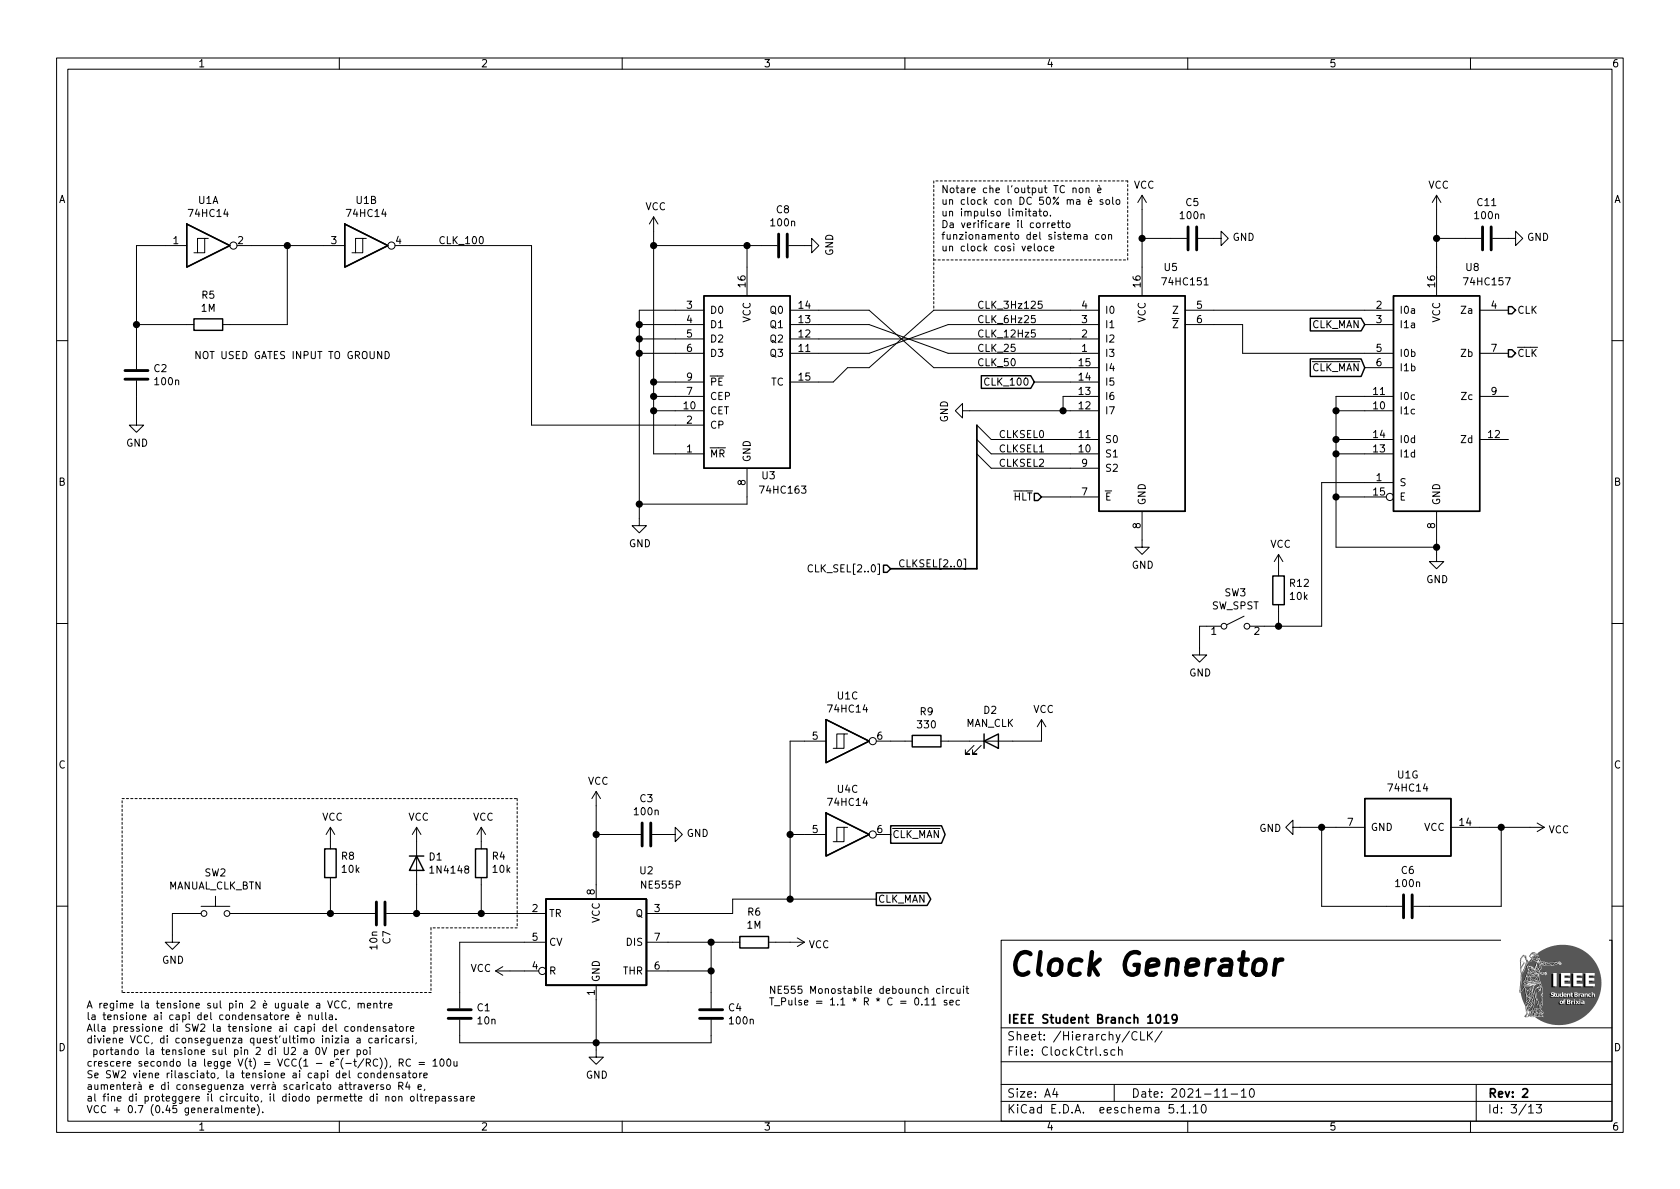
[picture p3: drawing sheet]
EESchema Schematic File Version 4
EELAYER 30 0
EELAYER END
$Descr A4 11693 8268
encoding utf-8
Sheet 3 13
Title "Clock Generator"
Date "2021-11-10"
Rev "2"
Comp "IEEE Student Branch 1019"
Comment1 ""
Comment2 ""
Comment3 ""
Comment4 ""
$EndDescr
$Comp
L 74xx:74HC14 U1
U 1 1
P 1450 1700
F 0 "U1" H 1450 2017 50  0000 C CNN
F 1 "74HC14" H 1450 1926 50  0000 C CNN
F 2 "" H 1450 1700 50  0001 C CNN
F 3 "http://www.ti.com/lit/gpn/sn74HC14" H 1450 1700 50  0001 C CNN
	1    1450 1700
	1    0    0    -1  
$EndComp
$Comp
L Device:R R5
U 1 1
P 1450 2250
F 0 "R5" V 1243 2250 50  0000 C CNN
F 1 "1M" V 1334 2250 50  0000 C CNN
F 2 "" V 1380 2250 50  0001 C CNN
F 3 "~" H 1450 2250 50  0001 C CNN
	1    1450 2250
	0    1    1    0   
$EndComp
$Comp
L Device:C C2
U 1 1
P 950 2600
F 0 "C2" H 1065 2646 50  0000 L CNN
F 1 "100n" H 1065 2555 50  0000 L CNN
F 2 "" H 988 2450 50  0001 C CNN
F 3 "~" H 950 2600 50  0001 C CNN
	1    950  2600
	1    0    0    -1  
$EndComp
$Comp
L power:GND #PWR04
U 1 1
P 950 2900
F 0 "#PWR04" H 950 2650 50  0001 C CNN
F 1 "GND" H 955 2727 50  0000 C CNN
F 2 "" H 950 2900 50  0001 C CNN
F 3 "" H 950 2900 50  0001 C CNN
	1    950  2900
	1    0    0    -1  
$EndComp
Wire Wire Line
	1150 1700 950  1700
Wire Wire Line
	950  1700 950  2250
Wire Wire Line
	1300 2250 950  2250
Connection ~ 950  2250
Wire Wire Line
	950  2250 950  2450
Wire Wire Line
	1600 2250 2000 2250
Wire Wire Line
	950  2750 950  2900
Text Label 3050 1700 0    50   ~ 0
CLK_100
$Comp
L Timer:NE555P U2
U 1 1
P 4150 6550
F 0 "U2" H 4500 7050 50  0000 C CNN
F 1 "NE555P" H 4600 6950 50  0000 C CNN
F 2 "Package_DIP:DIP-8_W7.62mm" H 4800 6150 50  0001 C CNN
F 3 "http://www.ti.com/lit/ds/symlink/ne555.pdf" H 5000 6150 50  0001 C CNN
	1    4150 6550
	1    0    0    -1  
$EndComp
$Comp
L power:VCC #PWR07
U 1 1
P 4150 5600
F 0 "#PWR07" H 4150 5450 50  0001 C CNN
F 1 "VCC" H 4165 5773 50  0000 C CNN
F 2 "" H 4150 5600 50  0001 C CNN
F 3 "" H 4150 5600 50  0001 C CNN
	1    4150 5600
	1    0    0    -1  
$EndComp
$Comp
L power:GND #PWR08
U 1 1
P 4150 7300
F 0 "#PWR08" H 4150 7050 50  0001 C CNN
F 1 "GND" H 4155 7127 50  0000 C CNN
F 2 "" H 4150 7300 50  0001 C CNN
F 3 "" H 4150 7300 50  0001 C CNN
	1    4150 7300
	1    0    0    -1  
$EndComp
$Comp
L Device:R R6
U 1 1
P 5250 6550
F 0 "R6" V 5457 6550 50  0000 C CNN
F 1 "1M" V 5366 6550 50  0000 C CNN
F 2 "" V 5180 6550 50  0001 C CNN
F 3 "~" H 5250 6550 50  0001 C CNN
	1    5250 6550
	0    -1   -1   0   
$EndComp
$Comp
L power:VCC #PWR010
U 1 1
P 5500 6550
F 0 "#PWR010" H 5500 6400 50  0001 C CNN
F 1 "VCC" V 5515 6678 50  0000 L CNN
F 2 "" H 5500 6550 50  0001 C CNN
F 3 "" H 5500 6550 50  0001 C CNN
	1    5500 6550
	0    1    1    0   
$EndComp
Wire Wire Line
	4650 6550 4950 6550
Connection ~ 4950 6550
Wire Wire Line
	4950 6550 5100 6550
Wire Wire Line
	4650 6750 4950 6750
Connection ~ 4950 6750
Wire Wire Line
	4950 6750 4950 6550
Wire Wire Line
	5400 6550 5500 6550
Wire Wire Line
	4150 6950 4150 7250
Wire Wire Line
	4950 7200 4950 7250
Wire Wire Line
	4950 7250 4150 7250
Connection ~ 4150 7250
Wire Wire Line
	4150 7250 4150 7300
Wire Wire Line
	4950 6900 4950 6750
$Comp
L Device:C C4
U 1 1
P 4950 7050
F 0 "C4" H 5065 7096 50  0000 L CNN
F 1 "100n" H 5065 7005 50  0000 L CNN
F 2 "" H 4988 6900 50  0001 C CNN
F 3 "~" H 4950 7050 50  0001 C CNN
	1    4950 7050
	1    0    0    -1  
$EndComp
Wire Wire Line
	4650 6350 5100 6350
Wire Wire Line
	5100 6350 5100 6250
Wire Wire Line
	5100 6250 5500 6250
Text GLabel 6100 6250 2    50   Output ~ 0
CLK_MAN
$Comp
L Device:C C1
U 1 1
P 3200 7050
F 0 "C1" H 3315 7096 50  0000 L CNN
F 1 "10n" H 3315 7005 50  0000 L CNN
F 2 "" H 3238 6900 50  0001 C CNN
F 3 "~" H 3200 7050 50  0001 C CNN
	1    3200 7050
	1    0    0    -1  
$EndComp
Wire Wire Line
	3200 7200 3200 7250
Wire Wire Line
	3200 7250 4150 7250
Wire Wire Line
	3200 6900 3200 6550
Wire Wire Line
	3200 6550 3650 6550
$Comp
L power:VCC #PWR06
U 1 1
P 3550 6750
F 0 "#PWR06" H 3550 6600 50  0001 C CNN
F 1 "VCC" V 3565 6877 50  0000 L CNN
F 2 "" H 3550 6750 50  0001 C CNN
F 3 "" H 3550 6750 50  0001 C CNN
	1    3550 6750
	0    -1   -1   0   
$EndComp
Wire Wire Line
	3550 6750 3650 6750
$Comp
L Device:R R4
U 1 1
P 3350 6000
F 0 "R4" H 3280 5954 50  0000 R CNN
F 1 "10k" H 3280 6045 50  0000 R CNN
F 2 "" V 3280 6000 50  0001 C CNN
F 3 "~" H 3350 6000 50  0001 C CNN
	1    3350 6000
	-1   0    0    1   
$EndComp
$Comp
L power:VCC #PWR05
U 1 1
P 3350 5850
F 0 "#PWR05" H 3350 5700 50  0001 C CNN
F 1 "VCC" H 3365 6023 50  0000 C CNN
F 2 "" H 3350 5850 50  0001 C CNN
F 3 "" H 3350 5850 50  0001 C CNN
	1    3350 5850
	1    0    0    -1  
$EndComp
$Comp
L Switch:SW_Push SW2
U 1 1
P 1500 6350
F 0 "SW2" H 1500 6635 50  0000 C CNN
F 1 "MANUAL_CLK_BTN" H 1500 6544 50  0000 C CNN
F 2 "" H 1500 6550 50  0001 C CNN
F 3 "~" H 1500 6550 50  0001 C CNN
	1    1500 6350
	1    0    0    -1  
$EndComp
$Comp
L power:GND #PWR03
U 1 1
P 1200 6500
F 0 "#PWR03" H 1200 6250 50  0001 C CNN
F 1 "GND" H 1205 6327 50  0000 C CNN
F 2 "" H 1200 6500 50  0001 C CNN
F 3 "" H 1200 6500 50  0001 C CNN
	1    1200 6500
	1    0    0    -1  
$EndComp
Wire Wire Line
	1200 6500 1200 6350
Wire Wire Line
	1200 6350 1300 6350
$Comp
L Device:C C3
U 1 1
P 4500 5800
F 0 "C3" V 4248 5800 50  0000 C CNN
F 1 "100n" V 4339 5800 50  0000 C CNN
F 2 "" H 4538 5650 50  0001 C CNN
F 3 "~" H 4500 5800 50  0001 C CNN
	1    4500 5800
	0    1    1    0   
$EndComp
$Comp
L power:GND #PWR09
U 1 1
P 4650 5800
F 0 "#PWR09" H 4650 5550 50  0001 C CNN
F 1 "GND" V 4655 5672 50  0000 R CNN
F 2 "" H 4650 5800 50  0001 C CNN
F 3 "" H 4650 5800 50  0001 C CNN
	1    4650 5800
	0    -1   -1   0   
$EndComp
Text Notes 5350 7000 0    50   ~ 0
NE555 Monostabile debounch circuit\nT_Pulse = 1.1 * R * C = 0.11 sec
$Comp
L power:VCC #PWR012
U 1 1
P 7950 1450
F 0 "#PWR012" H 7950 1300 50  0001 C CNN
F 1 "VCC" H 7965 1623 50  0000 C CNN
F 2 "" H 7950 1450 50  0001 C CNN
F 3 "" H 7950 1450 50  0001 C CNN
	1    7950 1450
	1    0    0    -1  
$EndComp
$Comp
L Device:C C5
U 1 1
P 8300 1650
F 0 "C5" V 8048 1650 50  0000 C CNN
F 1 "100n" V 8139 1650 50  0000 C CNN
F 2 "" H 8338 1500 50  0001 C CNN
F 3 "~" H 8300 1650 50  0001 C CNN
	1    8300 1650
	0    1    1    0   
$EndComp
Wire Wire Line
	7950 1450 7950 1650
Wire Wire Line
	8150 1650 7950 1650
$Comp
L power:GND #PWR014
U 1 1
P 8450 1650
F 0 "#PWR014" H 8450 1400 50  0001 C CNN
F 1 "GND" V 8455 1522 50  0000 R CNN
F 2 "" H 8450 1650 50  0001 C CNN
F 3 "" H 8450 1650 50  0001 C CNN
	1    8450 1650
	0    -1   -1   0   
$EndComp
$Comp
L power:GND #PWR013
U 1 1
P 7950 3750
F 0 "#PWR013" H 7950 3500 50  0001 C CNN
F 1 "GND" H 7955 3577 50  0000 C CNN
F 2 "" H 7950 3750 50  0001 C CNN
F 3 "" H 7950 3750 50  0001 C CNN
	1    7950 3750
	1    0    0    -1  
$EndComp
Text Notes 1350 2500 0    50   ~ 0
NOT USED GATES INPUT TO GROUND\n
$Comp
L 74xx:74HC14 U1
U 2 1
P 2550 1700
F 0 "U1" H 2550 2017 50  0000 C CNN
F 1 "74HC14" H 2550 1926 50  0000 C CNN
F 2 "" H 2550 1700 50  0001 C CNN
F 3 "http://www.ti.com/lit/gpn/sn74HC14" H 2550 1700 50  0001 C CNN
	2    2550 1700
	1    0    0    -1  
$EndComp
Wire Wire Line
	1750 1700 2000 1700
Wire Wire Line
	2000 2250 2000 1700
Connection ~ 2000 1700
Wire Wire Line
	2000 1700 2250 1700
Text HLabel 6200 3950 0    50   Input ~ 0
CLK_SEL[2..0]
Entry Wire Line
	6800 2950 6900 3050
Entry Wire Line
	6800 3050 6900 3150
Entry Wire Line
	6800 3150 6900 3250
Wire Wire Line
	6900 3050 7450 3050
Wire Wire Line
	7450 3150 6900 3150
Wire Wire Line
	6900 3250 7450 3250
Text Label 6250 3950 0    50   ~ 0
CLKSEL[2..0]
Text Label 6950 3050 0    50   ~ 0
CLKSEL0
Text Label 6950 3150 0    50   ~ 0
CLKSEL1
Text Label 6950 3250 0    50   ~ 0
CLKSEL2
$Comp
L Device:C C7
U 1 1
P 2650 6350
F 0 "C7" H 2765 6396 50  0000 L CNN
F 1 "10n" H 2765 6305 50  0000 L CNN
F 2 "" H 2688 6200 50  0001 C CNN
F 3 "~" H 2650 6350 50  0001 C CNN
	1    2650 6350
	0    1    1    0   
$EndComp
$Comp
L Device:R R8
U 1 1
P 2300 6000
F 0 "R8" H 2230 5954 50  0000 R CNN
F 1 "10k" H 2230 6045 50  0000 R CNN
F 2 "" V 2230 6000 50  0001 C CNN
F 3 "~" H 2300 6000 50  0001 C CNN
	1    2300 6000
	-1   0    0    1   
$EndComp
$Comp
L power:VCC #PWR011
U 1 1
P 2300 5850
F 0 "#PWR011" H 2300 5700 50  0001 C CNN
F 1 "VCC" H 2315 6023 50  0000 C CNN
F 2 "" H 2300 5850 50  0001 C CNN
F 3 "" H 2300 5850 50  0001 C CNN
	1    2300 5850
	1    0    0    -1  
$EndComp
Wire Wire Line
	2300 6150 2300 6350
Connection ~ 2300 6350
Wire Wire Line
	2300 6350 1700 6350
Wire Wire Line
	2300 6350 2500 6350
$Comp
L Diode:1N4148 D1
U 1 1
P 2900 6000
F 0 "D1" V 2854 6080 50  0000 L CNN
F 1 "1N4148" V 2945 6080 50  0000 L CNN
F 2 "Diode_THT:D_DO-35_SOD27_P7.62mm_Horizontal" H 2900 5825 50  0001 C CNN
F 3 "https://assets.nexperia.com/documents/data-sheet/1N4148_1N4448.pdf" H 2900 6000 50  0001 C CNN
	1    2900 6000
	0    1    1    0   
$EndComp
$Comp
L power:VCC #PWR017
U 1 1
P 2900 5850
F 0 "#PWR017" H 2900 5700 50  0001 C CNN
F 1 "VCC" H 2915 6023 50  0000 C CNN
F 2 "" H 2900 5850 50  0001 C CNN
F 3 "" H 2900 5850 50  0001 C CNN
	1    2900 5850
	1    0    0    -1  
$EndComp
Wire Notes Line
	850  5550 3600 5550
Wire Notes Line
	3600 5550 3600 6450
Wire Notes Line
	3600 6450 3000 6450
Wire Notes Line
	3000 6450 3000 6900
Wire Notes Line
	3000 6900 850  6900
Wire Notes Line
	850  6900 850  5550
Wire Wire Line
	2800 6350 2900 6350
Wire Wire Line
	3350 6150 3350 6350
Connection ~ 3350 6350
Wire Wire Line
	3350 6350 3650 6350
Wire Wire Line
	2900 6150 2900 6350
Connection ~ 2900 6350
Wire Wire Line
	2900 6350 3350 6350
Text Notes 600  7750 0    50   ~ 0
A regime la tensione sul pin 2 è uguale a VCC, mentre\nla tensione ai capi del condensatore è nulla.\nAlla pressione di SW2 la tensione ai capi del condensatore\ndiviene VCC, di conseguenza quest'ultimo inizia a caricarsi,\n portando la tensione sul pin 2 di U2 a 0V per poi \ncrescere secondo la legge V(t) = VCC(1 - e^(-t/RC)), RC = 100u\nSe SW2 viene rilasciato, la tensione ai capi del condensatore \naumenterà e di conseguenza verrà scaricato attraverso R4 e,\nal fine di proteggere il circuito, il diodo permette di non oltrepassare \nVCC + 0.7 (0.45 generalmente).
$Comp
L 74xx:74LS163 U3
U 1 1
P 5200 2650
F 0 "U3" H 5350 2000 50  0000 C CNN
F 1 "74HC163" H 5450 1900 50  0000 C CNN
F 2 "" H 5200 2650 50  0001 C CNN
F 3 "http://www.ti.com/lit/gpn/sn74LS163" H 5200 2650 50  0001 C CNN
	1    5200 2650
	1    0    0    -1  
$EndComp
$Comp
L power:GND #PWR018
U 1 1
P 4450 3600
F 0 "#PWR018" H 4450 3350 50  0001 C CNN
F 1 "GND" H 4455 3427 50  0000 C CNN
F 2 "" H 4450 3600 50  0001 C CNN
F 3 "" H 4450 3600 50  0001 C CNN
	1    4450 3600
	1    0    0    -1  
$EndComp
Wire Wire Line
	4450 2150 4700 2150
Wire Wire Line
	4700 2250 4450 2250
Connection ~ 4450 2250
Wire Wire Line
	4450 2250 4450 2150
Wire Wire Line
	4700 2350 4450 2350
Connection ~ 4450 2350
Wire Wire Line
	4450 2350 4450 2250
Wire Wire Line
	4700 2450 4450 2450
Connection ~ 4450 2450
Wire Wire Line
	4450 2450 4450 2350
Wire Wire Line
	4450 2450 4450 3500
Wire Wire Line
	5200 3450 5200 3500
Wire Wire Line
	5200 3500 4450 3500
Connection ~ 4450 3500
Wire Wire Line
	4450 3500 4450 3600
Wire Wire Line
	4150 6150 4150 5800
Wire Wire Line
	4350 5800 4150 5800
Connection ~ 4150 5800
Wire Wire Line
	4150 5800 4150 5600
$Comp
L power:VCC #PWR019
U 1 1
P 4550 1600
F 0 "#PWR019" H 4550 1450 50  0001 C CNN
F 1 "VCC" H 4565 1773 50  0000 C CNN
F 2 "" H 4550 1600 50  0001 C CNN
F 3 "" H 4550 1600 50  0001 C CNN
	1    4550 1600
	1    0    0    -1  
$EndComp
$Comp
L Device:C C8
U 1 1
P 5450 1700
F 0 "C8" V 5198 1700 50  0000 C CNN
F 1 "100n" V 5289 1700 50  0000 C CNN
F 2 "" H 5488 1550 50  0001 C CNN
F 3 "~" H 5450 1700 50  0001 C CNN
	1    5450 1700
	0    1    1    0   
$EndComp
$Comp
L power:GND #PWR020
U 1 1
P 5600 1700
F 0 "#PWR020" H 5600 1450 50  0001 C CNN
F 1 "GND" H 5605 1527 50  0000 C CNN
F 2 "" H 5600 1700 50  0001 C CNN
F 3 "" H 5600 1700 50  0001 C CNN
	1    5600 1700
	0    -1   -1   0   
$EndComp
Wire Wire Line
	5300 1700 5200 1700
Wire Wire Line
	4550 1700 4550 1600
Wire Wire Line
	5200 1850 5200 1700
Connection ~ 5200 1700
Wire Wire Line
	5200 1700 4550 1700
Wire Wire Line
	4700 2650 4550 2650
Wire Wire Line
	4550 2650 4550 1700
Connection ~ 4550 1700
Wire Wire Line
	4700 2750 4550 2750
Wire Wire Line
	4550 2750 4550 2650
Connection ~ 4550 2650
Wire Wire Line
	4700 2850 4550 2850
Wire Wire Line
	4550 2850 4550 2750
Connection ~ 4550 2750
Wire Wire Line
	4700 2950 3700 2950
Wire Wire Line
	3700 2950 3700 1700
Wire Wire Line
	3700 1700 2850 1700
Wire Wire Line
	4700 3150 4550 3150
Wire Wire Line
	4550 3150 4550 2850
Connection ~ 4550 2850
$Comp
L 74xx:74LS151 U5
U 1 1
P 7950 2750
F 0 "U5" H 8150 3650 50  0000 C CNN
F 1 "74HC151" H 8250 3550 50  0000 C CNN
F 2 "" H 7950 2750 50  0001 C CNN
F 3 "http://www.ti.com/lit/gpn/sn74LS151" H 7950 2750 50  0001 C CNN
	1    7950 2750
	1    0    0    -1  
$EndComp
Text HLabel 7250 3450 0    50   Input ~ 0
~HLT
Wire Bus Line
	6200 3950 6800 3950
Wire Wire Line
	7250 3450 7450 3450
Wire Wire Line
	6050 2150 5700 2150
$Comp
L power:GND #PWR021
U 1 1
P 6750 2850
F 0 "#PWR021" H 6750 2600 50  0001 C CNN
F 1 "GND" H 6755 2677 50  0000 C CNN
F 2 "" H 6750 2850 50  0001 C CNN
F 3 "" H 6750 2850 50  0001 C CNN
	1    6750 2850
	0    1    1    0   
$EndComp
Wire Wire Line
	7450 2850 7400 2850
Wire Wire Line
	7450 2750 7400 2750
Wire Wire Line
	7400 2750 7400 2850
Connection ~ 7400 2850
Wire Wire Line
	7400 2850 6750 2850
Text GLabel 7200 2650 0    50   Input ~ 0
CLK_100
Text Label 6800 2550 0    50   ~ 0
CLK_50
Text Label 6800 2450 0    50   ~ 0
CLK_25
Text Label 6800 2350 0    50   ~ 0
CLK_12Hz5
Text Label 6800 2250 0    50   ~ 0
CLK_6Hz25
Text Label 6800 2150 0    50   ~ 0
CLK_3Hz125
Wire Wire Line
	7950 1850 7950 1650
Connection ~ 7950 1650
$Comp
L 74xx:74HC14 U4
U 3 1
P 5900 5800
F 0 "U4" H 5900 6117 50  0000 C CNN
F 1 "74HC14" H 5900 6026 50  0000 C CNN
F 2 "" H 5900 5800 50  0001 C CNN
F 3 "http://www.ti.com/lit/gpn/sn74HC14" H 5900 5800 50  0001 C CNN
	3    5900 5800
	1    0    0    -1  
$EndComp
Wire Wire Line
	5600 5800 5500 5800
Wire Wire Line
	5500 5800 5500 6250
Connection ~ 5500 6250
Wire Wire Line
	5500 6250 6100 6250
Text GLabel 6200 5800 2    50   Output ~ 0
~CLK_MAN
$Comp
L 74xx:74HC14 U1
U 3 1
P 5900 5150
F 0 "U1" H 5900 5467 50  0000 C CNN
F 1 "74HC14" H 5900 5376 50  0000 C CNN
F 2 "" H 5900 5150 50  0001 C CNN
F 3 "http://www.ti.com/lit/gpn/sn74HC14" H 5900 5150 50  0001 C CNN
	3    5900 5150
	1    0    0    -1  
$EndComp
Wire Wire Line
	5600 5150 5500 5150
Wire Wire Line
	5500 5150 5500 5800
Connection ~ 5500 5800
$Comp
L Device:R R9
U 1 1
P 6450 5150
F 0 "R9" V 6243 5150 50  0000 C CNN
F 1 "330" V 6334 5150 50  0000 C CNN
F 2 "" V 6380 5150 50  0001 C CNN
F 3 "~" H 6450 5150 50  0001 C CNN
	1    6450 5150
	0    1    1    0   
$EndComp
Wire Wire Line
	6300 5150 6200 5150
$Comp
L Device:LED D2
U 1 1
P 6900 5150
F 0 "D2" H 6893 5367 50  0000 C CNN
F 1 "MAN_CLK" H 6893 5276 50  0000 C CNN
F 2 "" H 6900 5150 50  0001 C CNN
F 3 "~" H 6900 5150 50  0001 C CNN
	1    6900 5150
	1    0    0    -1  
$EndComp
Wire Wire Line
	6750 5150 6600 5150
$Comp
L power:VCC #PWR022
U 1 1
P 7250 5100
F 0 "#PWR022" H 7250 4950 50  0001 C CNN
F 1 "VCC" H 7265 5273 50  0000 C CNN
F 2 "" H 7250 5100 50  0001 C CNN
F 3 "" H 7250 5100 50  0001 C CNN
	1    7250 5100
	1    0    0    -1  
$EndComp
Wire Wire Line
	7250 5100 7250 5150
Wire Wire Line
	7250 5150 7050 5150
$Comp
L power:VCC #PWR016
U 1 1
P 10650 5750
F 0 "#PWR016" H 10650 5600 50  0001 C CNN
F 1 "VCC" V 10665 5878 50  0000 L CNN
F 2 "" H 10650 5750 50  0001 C CNN
F 3 "" H 10650 5750 50  0001 C CNN
	1    10650 5750
	0    1    1    0   
$EndComp
Connection ~ 10450 5750
Wire Wire Line
	10450 5750 10650 5750
Wire Wire Line
	10450 5750 10300 5750
Wire Wire Line
	10450 6300 10450 5750
Wire Wire Line
	9950 6300 10450 6300
Connection ~ 9200 5750
Wire Wire Line
	9200 5750 9300 5750
Wire Wire Line
	9200 5750 9050 5750
Wire Wire Line
	9200 6300 9200 5750
Wire Wire Line
	9650 6300 9200 6300
$Comp
L power:GND #PWR015
U 1 1
P 9050 5750
F 0 "#PWR015" H 9050 5500 50  0001 C CNN
F 1 "GND" V 9055 5622 50  0000 R CNN
F 2 "" H 9050 5750 50  0001 C CNN
F 3 "" H 9050 5750 50  0001 C CNN
	1    9050 5750
	0    1    1    0   
$EndComp
$Comp
L Device:C C6
U 1 1
P 9800 6300
F 0 "C6" V 9548 6300 50  0000 C CNN
F 1 "100n" V 9639 6300 50  0000 C CNN
F 2 "" H 9838 6150 50  0001 C CNN
F 3 "~" H 9800 6300 50  0001 C CNN
	1    9800 6300
	0    1    1    0   
$EndComp
$Comp
L 74xx:74HC14 U1
U 7 1
P 9800 5750
F 0 "U1" V 9433 5750 50  0000 C CNN
F 1 "74HC14" V 9524 5750 50  0000 C CNN
F 2 "" H 9800 5750 50  0001 C CNN
F 3 "http://www.ti.com/lit/gpn/sn74HC14" H 9800 5750 50  0001 C CNN
	7    9800 5750
	0    1    1    0   
$EndComp
Wire Wire Line
	7200 2650 7450 2650
Wire Wire Line
	5700 2450 6050 2450
Wire Wire Line
	6050 2450 6600 2250
Wire Wire Line
	6600 2250 7450 2250
Wire Wire Line
	5700 2350 7450 2350
Wire Wire Line
	5700 2250 6050 2250
Wire Wire Line
	6050 2250 6600 2450
Wire Wire Line
	6600 2450 7450 2450
Wire Wire Line
	6050 2150 6500 2550
Wire Wire Line
	6500 2550 7450 2550
Wire Wire Line
	5700 2650 5800 2650
Wire Wire Line
	5800 2650 5900 2550
Wire Wire Line
	5900 2550 6050 2550
Wire Wire Line
	6050 2550 6500 2150
Wire Wire Line
	6500 2150 7450 2150
Text Notes 6550 1750 0    50   ~ 0
Notare che l'output TC non è\nun clock con DC 50% ma è solo \nun impulso limitato.\nDa verificare il corretto \nfunzionamento del sistema con \nun clock così veloce
Wire Notes Line
	6500 1800 7850 1800
Wire Notes Line
	7850 1800 7850 1250
Wire Notes Line
	7850 1250 6500 1250
Wire Notes Line
	6500 1250 6500 2150
$Comp
L 74xx:74LS157 U8
U 1 1
P 10000 2750
F 0 "U8" H 10250 3650 50  0000 C CNN
F 1 "74HC157" H 10350 3550 50  0000 C CNN
F 2 "" H 10000 2750 50  0001 C CNN
F 3 "http://www.ti.com/lit/gpn/sn74LS157" H 10000 2750 50  0001 C CNN
	1    10000 2750
	1    0    0    -1  
$EndComp
$Comp
L power:VCC #PWR033
U 1 1
P 10000 1450
F 0 "#PWR033" H 10000 1300 50  0001 C CNN
F 1 "VCC" H 10015 1623 50  0000 C CNN
F 2 "" H 10000 1450 50  0001 C CNN
F 3 "" H 10000 1450 50  0001 C CNN
	1    10000 1450
	1    0    0    -1  
$EndComp
$Comp
L Device:C C11
U 1 1
P 10350 1650
F 0 "C11" V 10098 1650 50  0000 C CNN
F 1 "100n" V 10189 1650 50  0000 C CNN
F 2 "" H 10388 1500 50  0001 C CNN
F 3 "~" H 10350 1650 50  0001 C CNN
	1    10350 1650
	0    1    1    0   
$EndComp
Wire Wire Line
	10000 1450 10000 1650
Wire Wire Line
	10200 1650 10000 1650
$Comp
L power:GND #PWR035
U 1 1
P 10500 1650
F 0 "#PWR035" H 10500 1400 50  0001 C CNN
F 1 "GND" V 10505 1522 50  0000 R CNN
F 2 "" H 10500 1650 50  0001 C CNN
F 3 "" H 10500 1650 50  0001 C CNN
	1    10500 1650
	0    -1   -1   0   
$EndComp
Wire Wire Line
	10000 1850 10000 1650
Connection ~ 10000 1650
Wire Wire Line
	8450 2150 9500 2150
Wire Wire Line
	8450 2250 8650 2250
Wire Wire Line
	8650 2250 8650 2450
Wire Wire Line
	8650 2450 9500 2450
Wire Wire Line
	10000 3750 10000 3800
$Comp
L power:GND #PWR034
U 1 1
P 10000 3850
F 0 "#PWR034" H 10000 3600 50  0001 C CNN
F 1 "GND" H 10005 3677 50  0000 C CNN
F 2 "" H 10000 3850 50  0001 C CNN
F 3 "" H 10000 3850 50  0001 C CNN
	1    10000 3850
	1    0    0    -1  
$EndComp
Wire Wire Line
	10000 3800 9300 3800
Wire Wire Line
	9300 3800 9300 3450
Wire Wire Line
	9300 2750 9500 2750
Connection ~ 10000 3800
Wire Wire Line
	10000 3800 10000 3850
Wire Wire Line
	9500 2850 9300 2850
Connection ~ 9300 2850
Wire Wire Line
	9300 2850 9300 2750
Wire Wire Line
	9500 3050 9300 3050
Connection ~ 9300 3050
Wire Wire Line
	9300 3050 9300 2850
Wire Wire Line
	9500 3150 9300 3150
Connection ~ 9300 3150
Wire Wire Line
	9300 3150 9300 3050
Wire Wire Line
	9500 3450 9300 3450
Connection ~ 9300 3450
Wire Wire Line
	9300 3450 9300 3150
Wire Wire Line
	9500 3350 9200 3350
Wire Wire Line
	9200 3350 9200 4350
Text GLabel 9500 2550 0    50   Input ~ 0
~CLK_MAN
Text GLabel 9500 2250 0    50   Input ~ 0
CLK_MAN
$Comp
L Switch:SW_SPST SW3
U 1 1
P 8600 4350
F 0 "SW3" H 8600 4585 50  0000 C CNN
F 1 "SW_SPST" H 8600 4494 50  0000 C CNN
F 2 "" H 8600 4350 50  0001 C CNN
F 3 "~" H 8600 4350 50  0001 C CNN
	1    8600 4350
	1    0    0    -1  
$EndComp
Wire Wire Line
	8800 4350 8900 4350
Wire Wire Line
	8400 4350 8350 4350
Wire Wire Line
	8350 4350 8350 4500
$Comp
L power:GND #PWR031
U 1 1
P 8350 4500
F 0 "#PWR031" H 8350 4250 50  0001 C CNN
F 1 "GND" H 8355 4327 50  0000 C CNN
F 2 "" H 8350 4500 50  0001 C CNN
F 3 "" H 8350 4500 50  0001 C CNN
	1    8350 4500
	1    0    0    -1  
$EndComp
$Comp
L Device:R R12
U 1 1
P 8900 4100
F 0 "R12" H 8830 4054 50  0000 R CNN
F 1 "10k" H 8830 4145 50  0000 R CNN
F 2 "" V 8830 4100 50  0001 C CNN
F 3 "~" H 8900 4100 50  0001 C CNN
	1    8900 4100
	-1   0    0    1   
$EndComp
Wire Wire Line
	8900 4250 8900 4350
Connection ~ 8900 4350
Wire Wire Line
	8900 4350 9200 4350
$Comp
L power:VCC #PWR032
U 1 1
P 8900 3950
F 0 "#PWR032" H 8900 3800 50  0001 C CNN
F 1 "VCC" H 8915 4123 50  0000 C CNN
F 2 "" H 8900 3950 50  0001 C CNN
F 3 "" H 8900 3950 50  0001 C CNN
	1    8900 3950
	1    0    0    -1  
$EndComp
Text HLabel 10500 2150 2    50   Output ~ 0
CLK
Text HLabel 10500 2450 2    50   Output ~ 0
~CLK
Wire Bus Line
	6800 2950 6800 3950
$EndSCHEMATC
